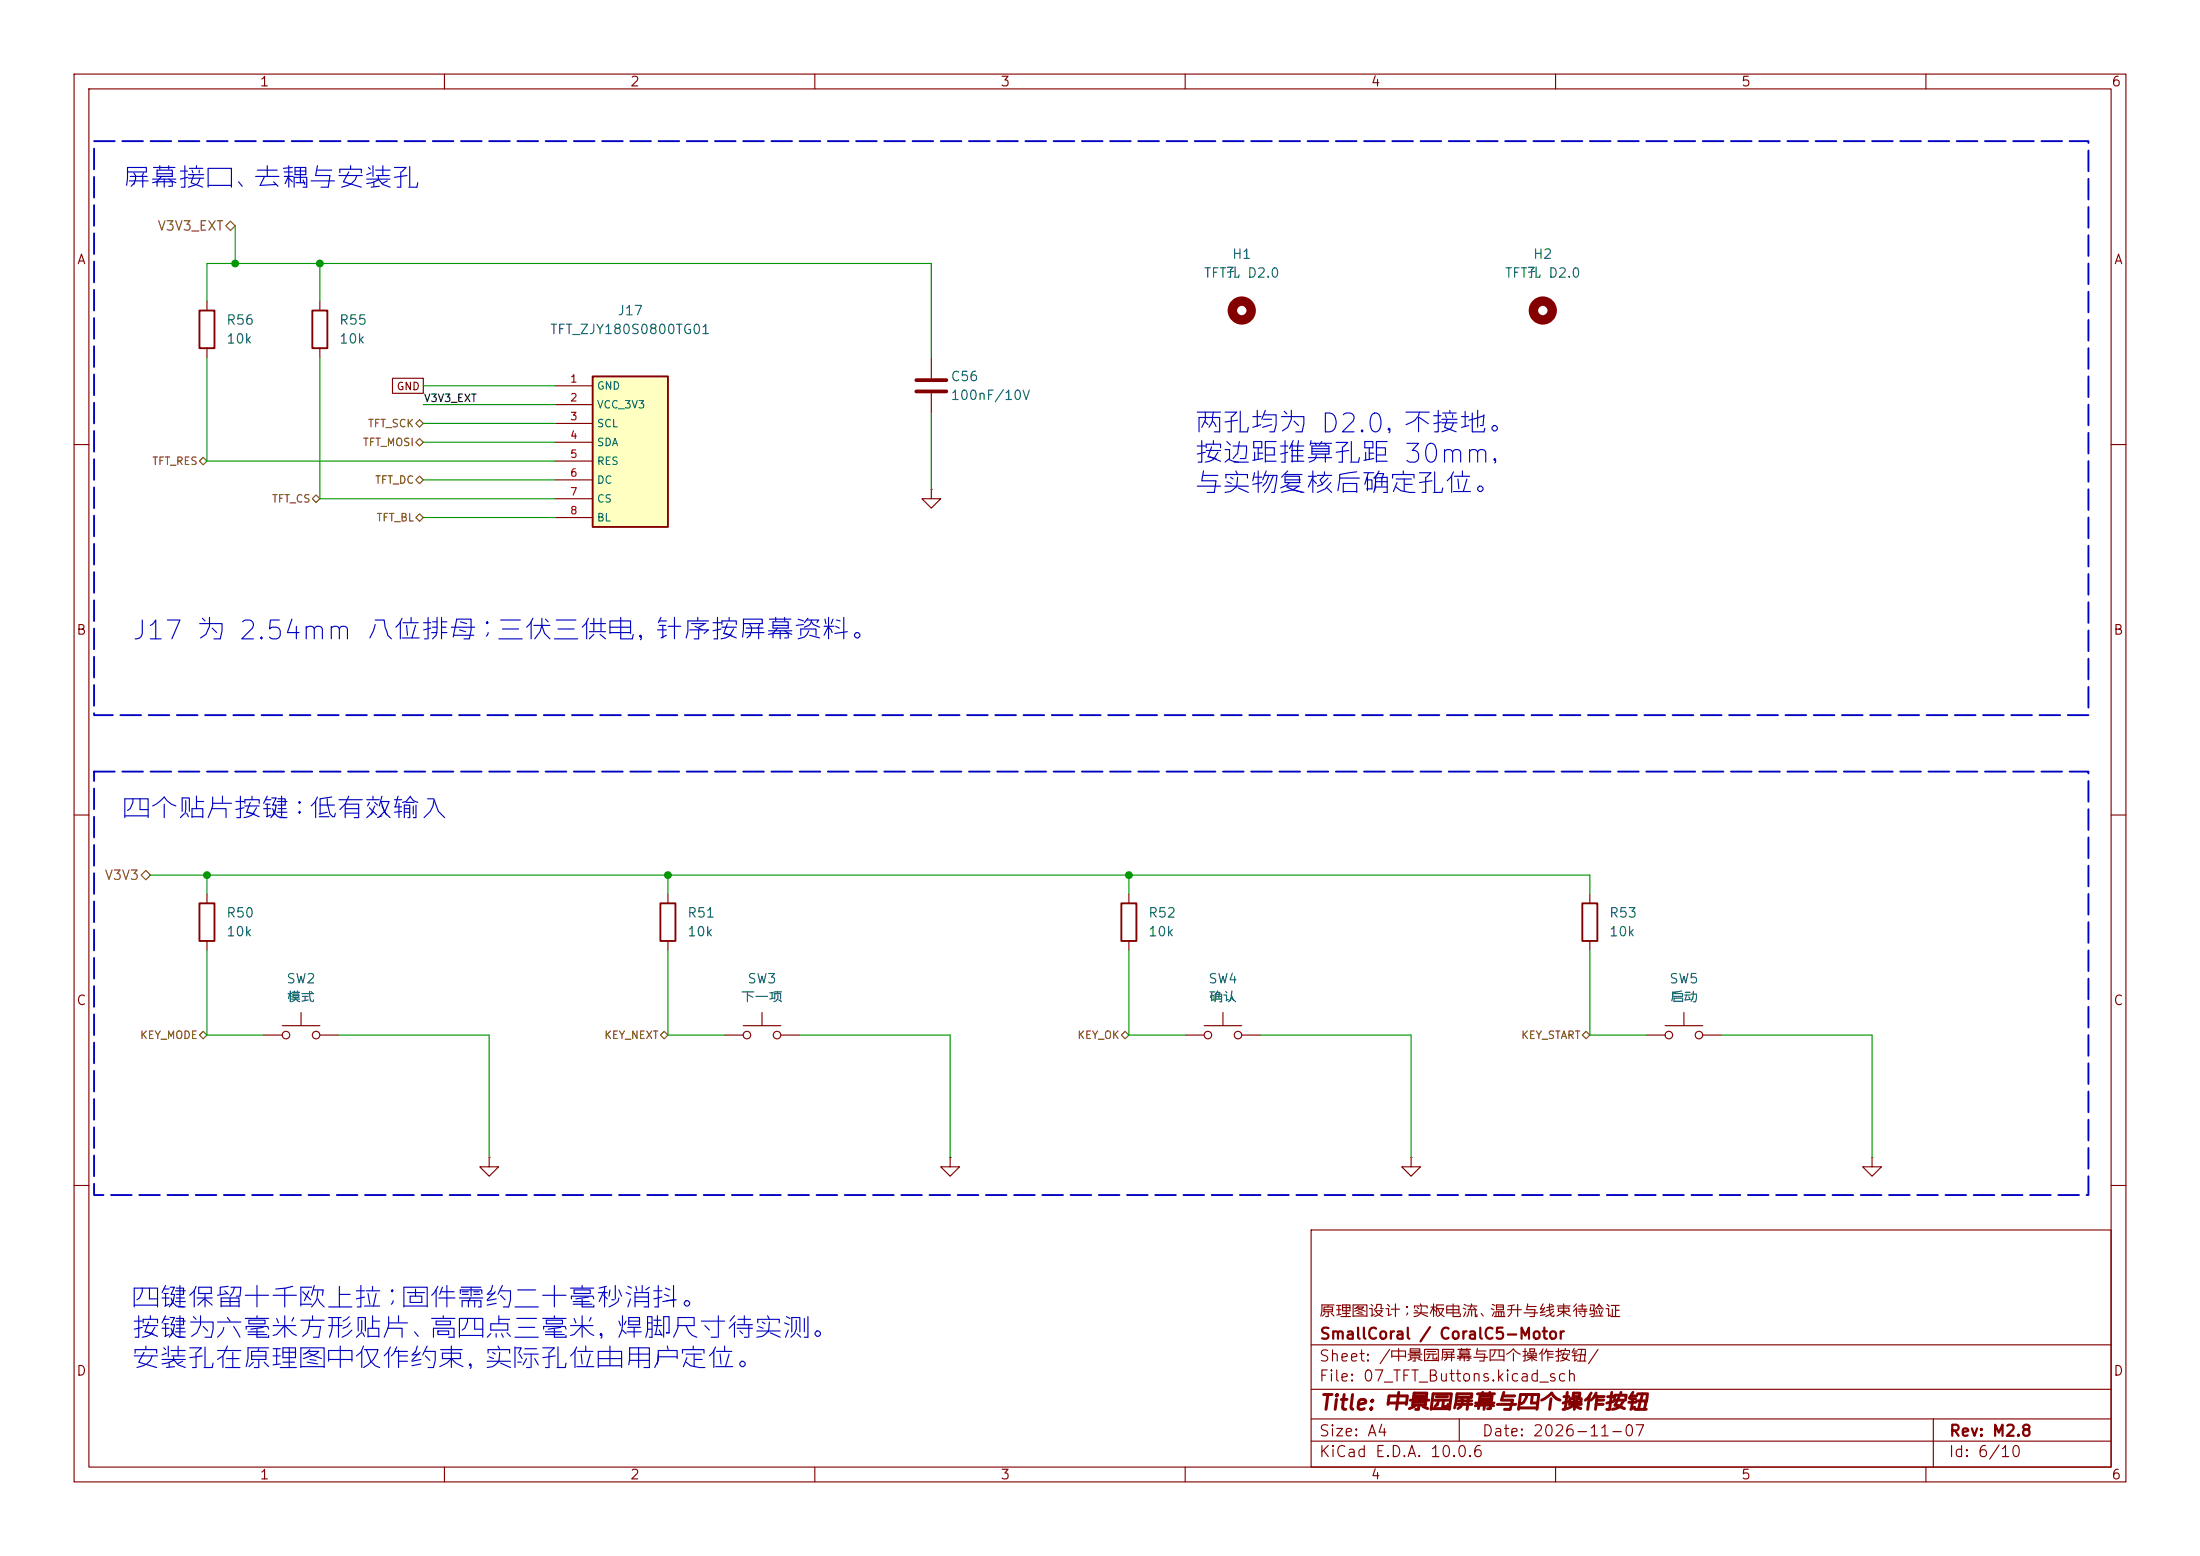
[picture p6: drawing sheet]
<svg xmlns="http://www.w3.org/2000/svg" width="297mm" height="210mm" viewBox="0 0 297 210" stroke-linecap="round" stroke-linejoin="round" font-family="sans-serif">
<g fill="none" stroke="#840000" stroke-width=".15">
<path d="M10 10h277v190h-277zM12 12h273v186h-273zM60 10v2M110 10v2M160 10v2M210 10v2M260 10v2M10 60h2M285 60h2M10 110h2M285 110h2M35.6 139.7h2.5"/>
<path d="M38.1 138.4h5.1M40.6 136.7v1.7M43.2 139.7h2.5M10 160h2M177 166h108v32h-108zM285 160h2M60 198v2M110 198v2M160 198v2M177 194.5h108M177 191.5h108M177 187.5h108"/>
<path d="M177 181.5h108M197 191.5v3M210 198v2M260 198v2M261 191.5v6.5"/>
<circle cx="38.6" cy="139.7" r=".51"/>
<circle cx="42.7" cy="139.7" r=".51"/>
</g>
<path d="M80 50.8h10.2v20.3h-10.2z" fill="#ffffc2"/>
<path d="M26.9 41.9h2.1v5.1h-2.1zM42.2 41.9h2v5.1h-2zM80 50.8h10.2v20.3h-10.2zM26.9 121.9h2.1v5.1h-2.1zM89.2 121.9h2v5.1h-2zM151.4 121.9h2v5.1h-2zM213.6 121.9h2v5.1h-2z" fill="none" stroke="#840000" stroke-width=".25"/>
<g fill="none" stroke="#840000" stroke-width=".15">
<path d="M27.9 40.6v1.3M27.9 47v1.3M43.2 40.6v1.3M43.2 47v1.3M53 51.1h4.1v2h-4.1zM74.9 52.1h5.1M74.9 54.6h5.1M74.9 57.2h5.1M74.9 59.7h5.1M125.7 48.3v2.8M125.7 53.1v2.8M74.9 62.2h5.1"/>
<path d="M74.9 64.8h5.1M74.9 67.3h5.1M74.9 69.9h5.1M125.7 66v1.3h1.3l-1.3 1.3-1.2-1.3h1.2M125.7 66h.1M27.9 120.7v1.2M27.9 127v1.3M90.2 120.7v1.2M90.2 127v1.3M97.8 139.7h2.5M100.3 138.4h5.1M102.9 136.7v1.7"/>
<path d="M105.4 139.7h2.5M152.4 120.7v1.2M152.4 127v1.3M160 139.7h2.6M162.6 138.4h5M165.1 136.7v1.7M167.6 139.7h2.6M214.6 120.7v1.2M214.6 127v1.3M222.2 139.7h2.6M224.8 138.4h5.1M227.3 136.7v1.7"/>
<path d="M229.9 139.7h2.5M66 156.2v1.3h1.3l-1.3 1.3-1.2-1.3h1.2M66 156.2h.1M128.3 156.2v1.3h1.2l-1.2 1.3-1.3-1.3h1.3M128.3 156.2h.1M190.5 156.2v1.3h1.3l-1.3 1.3-1.3-1.3h1.3M190.5 156.2h.1M252.7 156.2v1.3h1.3l-1.3 1.3-1.2-1.3h1.2M252.7 156.2h.1"/>
<circle cx="100.8" cy="139.7" r=".51"/>
<circle cx="104.9" cy="139.7" r=".51"/>
<circle cx="163.1" cy="139.7" r=".51"/>
<circle cx="167.1" cy="139.7" r=".51"/>
<circle cx="225.3" cy="139.7" r=".51"/>
<circle cx="229.4" cy="139.7" r=".51"/>
</g>
<path d="M123.7 51.3h4.1M123.7 52.8h4.1" fill="none" stroke="#840000" stroke-width=".51"/>
<g fill="none" stroke="#840000" stroke-width="1.3">
<circle cx="167.6" cy="41.9" r="1.27"/>
<circle cx="208.3" cy="41.9" r="1.27"/>
</g>
<path d="M30.5 30.5l.6-.7 .6 .7-.6 .6zM56.1 57.2l.5-.6 .5 .6-.5 .5zM56.1 59.7l.5-.5 .5 .5-.5 .5zM26.9 62.2l.5-.5 .5 .5-.5 .5zM42.2 67.3l.5-.5 .5 .5-.5 .5zM56.1 69.9l.5-.6 .5 .6-.5 .5zM56.1 64.8l.5-.5 .5 .5-.5 .5zM19 118.1l.7-.6 .6 .6-.6 .6zM26.9 139.7l.5-.5 .5 .5-.5 .5zM89.2 139.7l.5-.5 .5 .5-.5 .5zM151.4 139.7l.5-.5 .5 .5-.5 .5zM213.6 139.7l.5-.5 .5 .5-.5 .5z" fill="none" stroke="#725600" stroke-width=".15"/>
<g fill="none" stroke="#009600" stroke-width=".15">
<path d="M31.7 30.5v5.1M43.2 35.6v5M27.9 40.6v-5h97.8v12.7M27.9 48.3v13.9h47M43.2 48.3v19h31.7M57.1 54.6h17.8M57.1 59.7h17.8M57.1 52.1h17.8M57.1 57.2h17.8M125.7 55.9v10.1M57.1 64.8h17.8M57.1 69.9h17.8"/>
<path d="M20.3 118.1h194.3v2.6M27.9 118.1v2.6M90.2 118.1v2.6M152.4 118.1v2.6M27.9 128.3v11.4h7.7M45.7 139.7h20.3v16.5M90.2 128.3v11.4h7.6M107.9 139.7h20.4v16.5M152.4 128.3v11.4h7.6M170.2 139.7h20.3v16.5M214.6 128.3v11.4h7.6M232.4 139.7h20.3v16.5"/>
</g>
<path d="M12.7 19.1h269.2v77.4h-269.2zM12.7 104.1h269.2v57.2h-269.2z" fill="none" stroke="#0000c2" stroke-width=".25" stroke-dasharray="2.8 1"/>
<g fill="#009600" stroke="#009600" stroke-width=".14">
<circle cx="27.9" cy="118.1" r=".46"/>
<circle cx="90.2" cy="118.1" r=".46"/>
<circle cx="31.7" cy="35.6" r=".46"/>
<circle cx="43.2" cy="35.6" r=".46"/>
<circle cx="152.4" cy="118.1" r=".46"/>
</g>
<g font-size="2.5" fill="#0000c2">
<text x="16.4" y="26">屏幕接口、去耦与安装孔</text>
<text x="161.1" y="59.1">两孔均为 D2.0，不接地。</text>
<text x="161.1" y="63.1">按边距推算孔距 30mm，</text>
<text x="161.1" y="67.2">与实物复核后确定孔位。</text>
<text x="17.6" y="87">J17 为 2.54mm 八位排母；三伏三供电，针序按屏幕资料。</text>
<text x="16.4" y="111.1">四个贴片按键：低有效输入</text>
<text x="17.6" y="177.2">四键保留十千欧上拉；固件需约二十毫秒消抖。</text>
<text x="17.6" y="181.3">按键为六毫米方形贴片、高四点三毫米，焊脚尺寸待实测。</text>
<text x="17.6" y="185.3">安装孔在原理图中仅作约束，实际孔位由用户定位。</text>
</g>
<text font-size="2" fill="#840000" x="178" y="190.8">Title: 中景园屏幕与四个操作按钮</text>
<g font-size="1.5" fill="#840000">
<text x="178" y="178.1">原理图设计；实板电流、温升与线束待验证</text>
<text x="178" y="184.1">Sheet: /中景园屏幕与四个操作按钮/</text>
<text x="178" y="181.1">SmallCoral / CoralC5-Motor</text>
<text x="178" y="186.8">File: 07_TFT_Buttons.kicad_sch</text>
<text x="178" y="197">KiCad E.D.A. 10.0.6</text>
<text x="178" y="194.2">Size: A4</text>
<text x="200" y="194.2">Date: 2026-11-07</text>
<text x="263" y="197">Id: 6/10</text>
<text x="263" y="194.2">Rev: M2.8</text>
</g>
<g font-size="1.3" fill="#840000">
<text x="35" y="12">1</text>
<text x="85" y="12">2</text>
<text x="135" y="12">3</text>
<text x="185" y="12">4</text>
<text x="235" y="12">5</text>
<text x="285" y="12">6</text>
<text x="10.3" y="36">A</text>
<text x="285.3" y="36">A</text>
<text x="10.2" y="86">B</text>
<text x="285.2" y="86">B</text>
<text x="10.2" y="136">C</text>
<text x="285.2" y="136">C</text>
<text x="10.2" y="186">D</text>
<text x="285.2" y="186">D</text>
<text x="35" y="200">1</text>
<text x="85" y="200">2</text>
<text x="135" y="200">3</text>
<text x="185" y="200">4</text>
<text x="235" y="200">5</text>
<text x="285" y="200">6</text>
</g>
<g font-size="1.3" fill="#725600">
<text x="21.2" y="31.4">V3V3_EXT</text>
<text x="14" y="119.1">V3V3</text>
</g>
<g font-size="1.3" fill="#006464">
<text x="166.2" y="35.3">H1</text>
<text x="206.9" y="35.3">H2</text>
<text x="162.4" y="37.8">TFT孔 D2.0</text>
<text x="203.1" y="37.8">TFT孔 D2.0</text>
<text x="30.5" y="44.1">R56</text>
<text x="30.5" y="46.7">10k</text>
<text x="45.7" y="44.1">R55</text>
<text x="45.7" y="46.7">10k</text>
<text x="74.2" y="45.4">TFT_ZJY180S0800TG01</text>
<text x="83.3" y="42.9">J17</text>
<text x="128.3" y="51.8">C56</text>
<text x="128.3" y="54.3">100nF/10V</text>
<text x="30.5" y="124.2">R50</text>
<text x="92.7" y="124.2">R51</text>
<text x="154.9" y="124.2">R52</text>
<text x="217.2" y="124.2">R53</text>
<text x="30.5" y="126.7">10k</text>
<text x="92.7" y="126.7">10k</text>
<text x="154.9" y="126.7">10k</text>
<text x="217.2" y="126.7">10k</text>
<text x="38.6" y="133">SW2</text>
<text x="38.6" y="135.6">模式</text>
<text x="99.9" y="135.6">下一项</text>
<text x="100.8" y="133">SW3</text>
<text x="163" y="133">SW4</text>
<text x="163.1" y="135.6">确认</text>
<text x="225.3" y="133">SW5</text>
<text x="225.3" y="135.6">启动</text>
</g>
<text font-size="1" fill="#840000" x="53.5" y="52.9">GND</text>
<g font-size="1" fill="#a90000">
<text x="76.9" y="51.9">1</text>
<text x="76.9" y="54.4">2</text>
<text x="76.9" y="57">3</text>
<text x="76.9" y="59.5">4</text>
<text x="76.9" y="62">5</text>
<text x="76.9" y="64.6">6</text>
<text x="76.9" y="67.1">7</text>
<text x="76.9" y="69.7">8</text>
</g>
<g font-size="1" fill="#006464">
<text x="80.5" y="52.8">GND</text>
<text x="80.5" y="55.4">VCC_3V3</text>
<text x="80.5" y="57.9">SCL</text>
<text x="80.5" y="60.5">SDA</text>
<text x="80.5" y="63">RES</text>
<text x="80.5" y="65.5">DC</text>
<text x="80.5" y="68.1">CS</text>
<text x="80.5" y="70.6">BL</text>
</g>
<g font-size="1" fill="#725600">
<text x="49.6" y="57.9">TFT_SCK</text>
<text x="20.5" y="63">TFT_RES</text>
<text x="48.9" y="60.5">TFT_MOSI</text>
<text x="50.6" y="65.5">TFT_DC</text>
<text x="36.6" y="68.1">TFT_CS</text>
<text x="50.7" y="70.6">TFT_BL</text>
<text x="18.8" y="140.5">KEY_MODE</text>
<text x="81.5" y="140.5">KEY_NEXT</text>
<text x="145.4" y="140.5">KEY_OK</text>
<text x="205.3" y="140.5">KEY_START</text>
</g>
<text font-size="1" fill="#0f0f0f" x="57.1" y="54.5">V3V3_EXT</text>
</svg>
